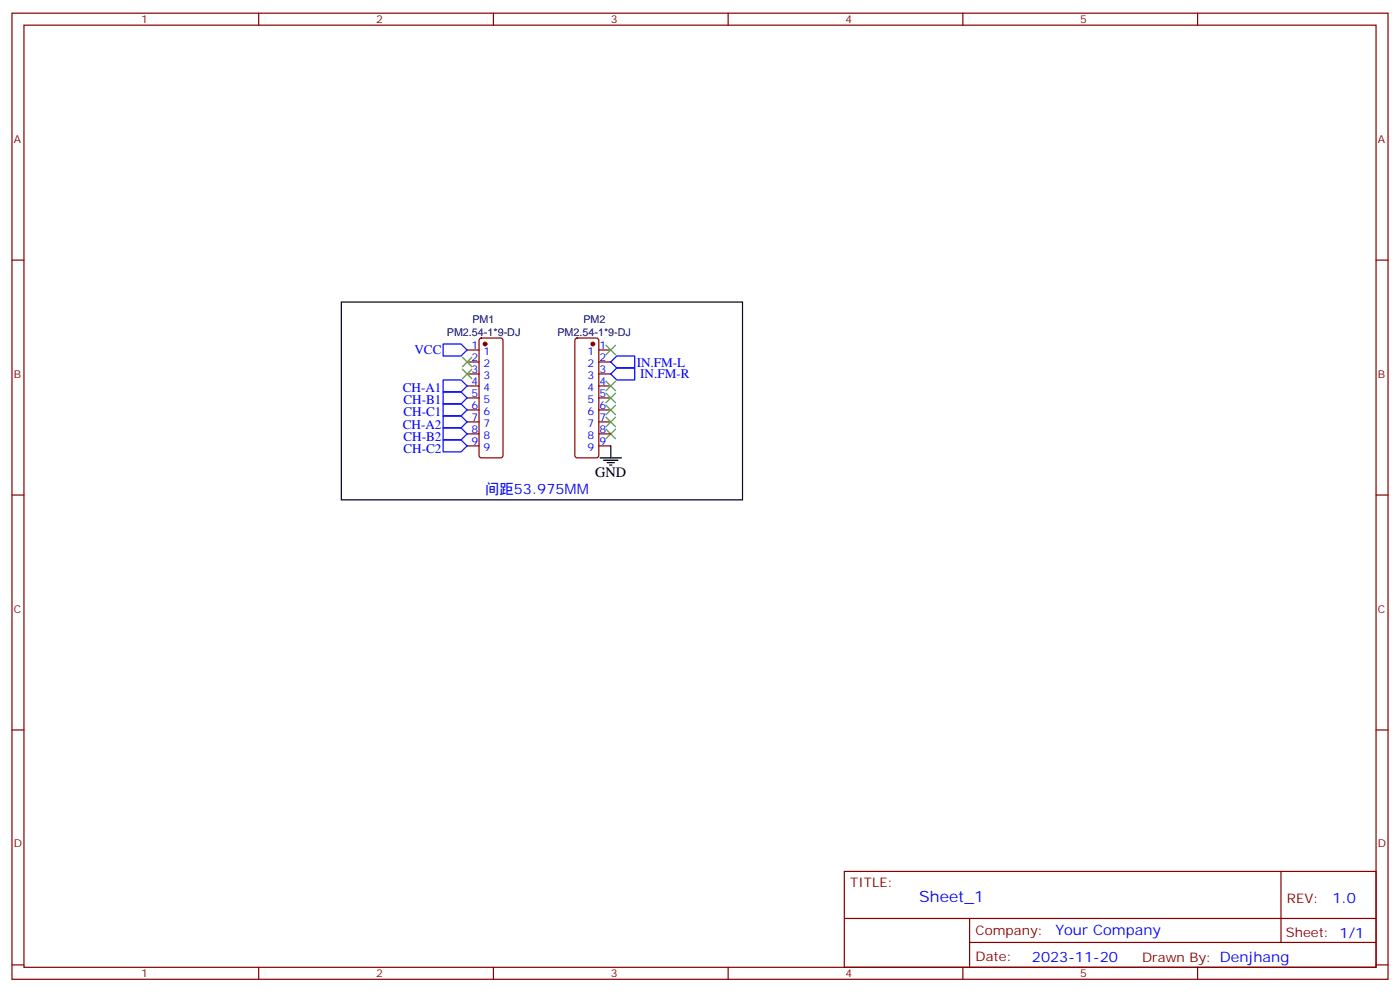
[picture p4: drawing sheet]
<svg xmlns="http://www.w3.org/2000/svg" width="412mm" height="292mm" viewBox="0 0 412 292" stroke-linecap="round" stroke-linejoin="round" font-family="sans-serif">
<g fill="none" stroke="#870000" stroke-width=".35">
<path d="M3.5 3.9h405.4v284.3h-405.4zM7.1 7.4h398.2v277.3h-398.2zM76.2 3.9v3.5M145.3 3.9v3.5M214.5 3.9v3.5M283.6 3.9v3.5M352.8 3.9v3.5M3.5 76.6h3.6M405.3 76.6h3.6M141.3 99.7l.5-.2h5.7l.5 .2 .2 .5v33.9l-.3 .5-.4 .2h-5.7l-.5-.3-.2-.4v-33.9zM169.6 99.7l.4-.2h5.7l.5 .2 .2 .5v33.9l-.2 .5-.5 .2h-5.7l-.5-.3-.2-.4v-33.9zM137.6 103h3.5"/>
<path d="M137.6 106.5h3.5M137.6 110.1h3.5M137.6 113.6h3.5M137.6 117.1h3.5M176.4 103h3.5M176.4 106.5h3.5M176.4 110.1h3.5M176.4 113.6h3.5M176.4 117.1h3.5M137.6 120.6h3.5M137.6 124.2h3.5M137.6 127.7h3.5"/>
<path d="M137.6 131.2h3.5M176.4 120.6h3.5M176.4 124.2h3.5M176.4 127.7h3.5M176.4 131.2h3.5M3.5 145.7h3.6M405.3 145.7h3.6M3.5 214.8h3.6M405.3 214.8h3.6M248.7 256.5h156.6v28.2h-156.6zM377.3 256.5v20.9M248.7 270.3h156.5"/>
<path d="M285.6 277.4h119.6M285.6 270.3v14.1M3.5 284h3.6M76.2 284.7v3.5M145.3 284.7v3.5M214.5 284.7v3.5M283.6 284.7v3.5M352.8 284.7v3.5M405.3 284h3.6"/>
</g>
<g fill="none" stroke="#3c3" stroke-width=".35">
<path d="M136.2 105.1l2.8 2.8M136.2 108.7l2.8 2.8M139 105.1l-2.8 2.8M139 108.7l-2.8 2.8M178.5 112.2l2.8 2.8M178.5 101.6l2.8 2.8M178.5 115.7l2.8 2.8M178.5 119.2l2.8 2.9M181.3 112.2l-2.8 2.8M181.3 101.6l-2.8 2.8M181.3 115.7l-2.8 2.8M181.3 119.2l-2.8 2.9"/>
<path d="M178.5 126.3l2.8 2.8M178.5 122.8l2.8 2.8M181.3 126.3l-2.8 2.8M181.3 122.8l-2.8 2.8"/>
</g>
<g fill="#870000" stroke="#870000" stroke-width=".35">
<circle cx="174.6" cy="101.2" r=".53"/>
<circle cx="142.9" cy="101.2" r=".53"/>
</g>
<path d="M130.5 118.9h5.3l1.8 1.7-1.8 1.8h-5.3zM130.5 115.4h5.3l1.8 1.7-1.8 1.8h-5.3zM130.5 111.8h5.3l1.8 1.8-1.8 1.8h-5.3zM130.5 101.2h5.3l1.8 1.8-1.8 1.8h-5.3zM179.9 106.5l1.8-1.7h5.3v3.5h-5.3zM179.9 110.1l1.8-1.8h5.3v3.5h-5.3zM130.5 129.5h5.3l1.8 1.7-1.8 1.8h-5.3zM130.5 125.9h5.3l1.8 1.8-1.8 1.8h-5.3zM130.5 122.4h5.3l1.8 1.8-1.8 1.7h-5.3z" fill="none" stroke="#00f" stroke-width=".35"/>
<path d="M100.5 88.9h118.2v58.2h-118.2zM176.7 134.8h6.4M177.8 135.5h4.2M178.9 136.2h2.1M179.6 136.9h.7M179.9 131.2v3.6" fill="none" stroke="#000" stroke-width=".35"/>
<text font-size="4.6" fill="#00f" x="270.8" y="265.5">Sheet_1</text>
<text font-size="4.2" x="175.3" y="140.4">GND</text>
<g font-size="4.2" fill="#00f">
<text x="142.9" y="145.3">间距53.975MM</text>
<text x="392.5" y="265.7">1.0</text>
<text x="310.9" y="275.3">Your Company</text>
<text x="304" y="283.1">2023-11-20</text>
</g>
<g font-size="3.9" fill="#00f">
<text x="122.1" y="104.3">VCC</text>
<text x="187.6" y="107.9">IN.FM-L</text>
<text x="188.6" y="111.4">IN.FM-R</text>
<text x="118.6" y="115.4">CH-A1</text>
<text x="118.9" y="118.9">CH-B1</text>
<text x="118.9" y="122.4">CH-C1</text>
<text x="118.6" y="126.1">CH-A2</text>
<text x="118.9" y="129.7">CH-B2</text>
<text x="118.9" y="133.2">CH-C2</text>
</g>
<g font-size="3.9" fill="#800">
<text x="250.5" y="261.1">TITLE:</text>
<text x="379.1" y="265.7">REV:</text>
<text x="287.4" y="275.3">Company:</text>
<text x="378.7" y="275.9">Sheet: 1/1</text>
<text x="287.4" y="282.9">Date:</text>
<text x="336.4" y="283">Drawn By: Denjhang</text>
</g>
<g font-size="3.2" fill="#800">
<text x="41.6" y="6.9">1</text>
<text x="110.8" y="6.9">2</text>
<text x="179.9" y="6.9">3</text>
<text x="249.1" y="6.9">4</text>
<text x="318.2" y="6.9">5</text>
<text x="4.1" y="42">A</text>
<text x="405.9" y="42">A</text>
<text x="4.1" y="111.1">B</text>
<text x="405.9" y="111.1">B</text>
<text x="4.1" y="180.3">C</text>
<text x="405.9" y="180.3">C</text>
<text x="4.1" y="249.4">D</text>
<text x="405.9" y="249.4">D</text>
<text x="41.6" y="287.7">1</text>
<text x="110.8" y="287.7">2</text>
<text x="179.9" y="287.7">3</text>
<text x="249.1" y="287.7">4</text>
<text x="318.2" y="287.7">5</text>
</g>
<g font-size="3.2" fill="#000080">
<text x="139.1" y="95.2">PM1</text>
<text x="171.8" y="95.2">PM2</text>
<text x="131.6" y="98.8">PM2.54-1*9-DJ</text>
<text x="164.2" y="98.8">PM2.54-1*9-DJ</text>
</g>
<g font-size="3.2" fill="#00f">
<text x="138.9" y="102.7">1</text>
<text x="138.9" y="106.2">2</text>
<text x="142.4" y="104.4">1</text>
<text x="142.4" y="107.9">2</text>
<text x="173.1" y="104.4">1</text>
<text x="173.1" y="107.9">2</text>
<text x="176.6" y="102.7">1</text>
<text x="176.6" y="106.2">2</text>
<text x="138.9" y="109.7">3</text>
<text x="138.9" y="113.2">4</text>
<text x="142.4" y="111.5">3</text>
<text x="173.1" y="111.5">3</text>
<text x="176.6" y="109.7">3</text>
<text x="176.6" y="113.2">4</text>
<text x="138.9" y="116.8">5</text>
<text x="142.4" y="115">4</text>
<text x="142.4" y="118.5">5</text>
<text x="173.1" y="115">4</text>
<text x="173.1" y="118.5">5</text>
<text x="176.6" y="116.8">5</text>
<text x="138.9" y="120.3">6</text>
<text x="138.9" y="123.8">7</text>
<text x="142.4" y="122.1">6</text>
<text x="142.4" y="125.6">7</text>
<text x="173.1" y="122.1">6</text>
<text x="173.1" y="125.6">7</text>
<text x="176.6" y="120.3">6</text>
<text x="176.6" y="123.8">7</text>
<text x="138.9" y="127.4">8</text>
<text x="138.9" y="130.9">9</text>
<text x="142.4" y="129.1">8</text>
<text x="173.1" y="129.1">8</text>
<text x="176.6" y="127.4">8</text>
<text x="176.6" y="130.9">9</text>
<text x="142.4" y="132.6">9</text>
<text x="173.1" y="132.6">9</text>
</g>
</svg>
